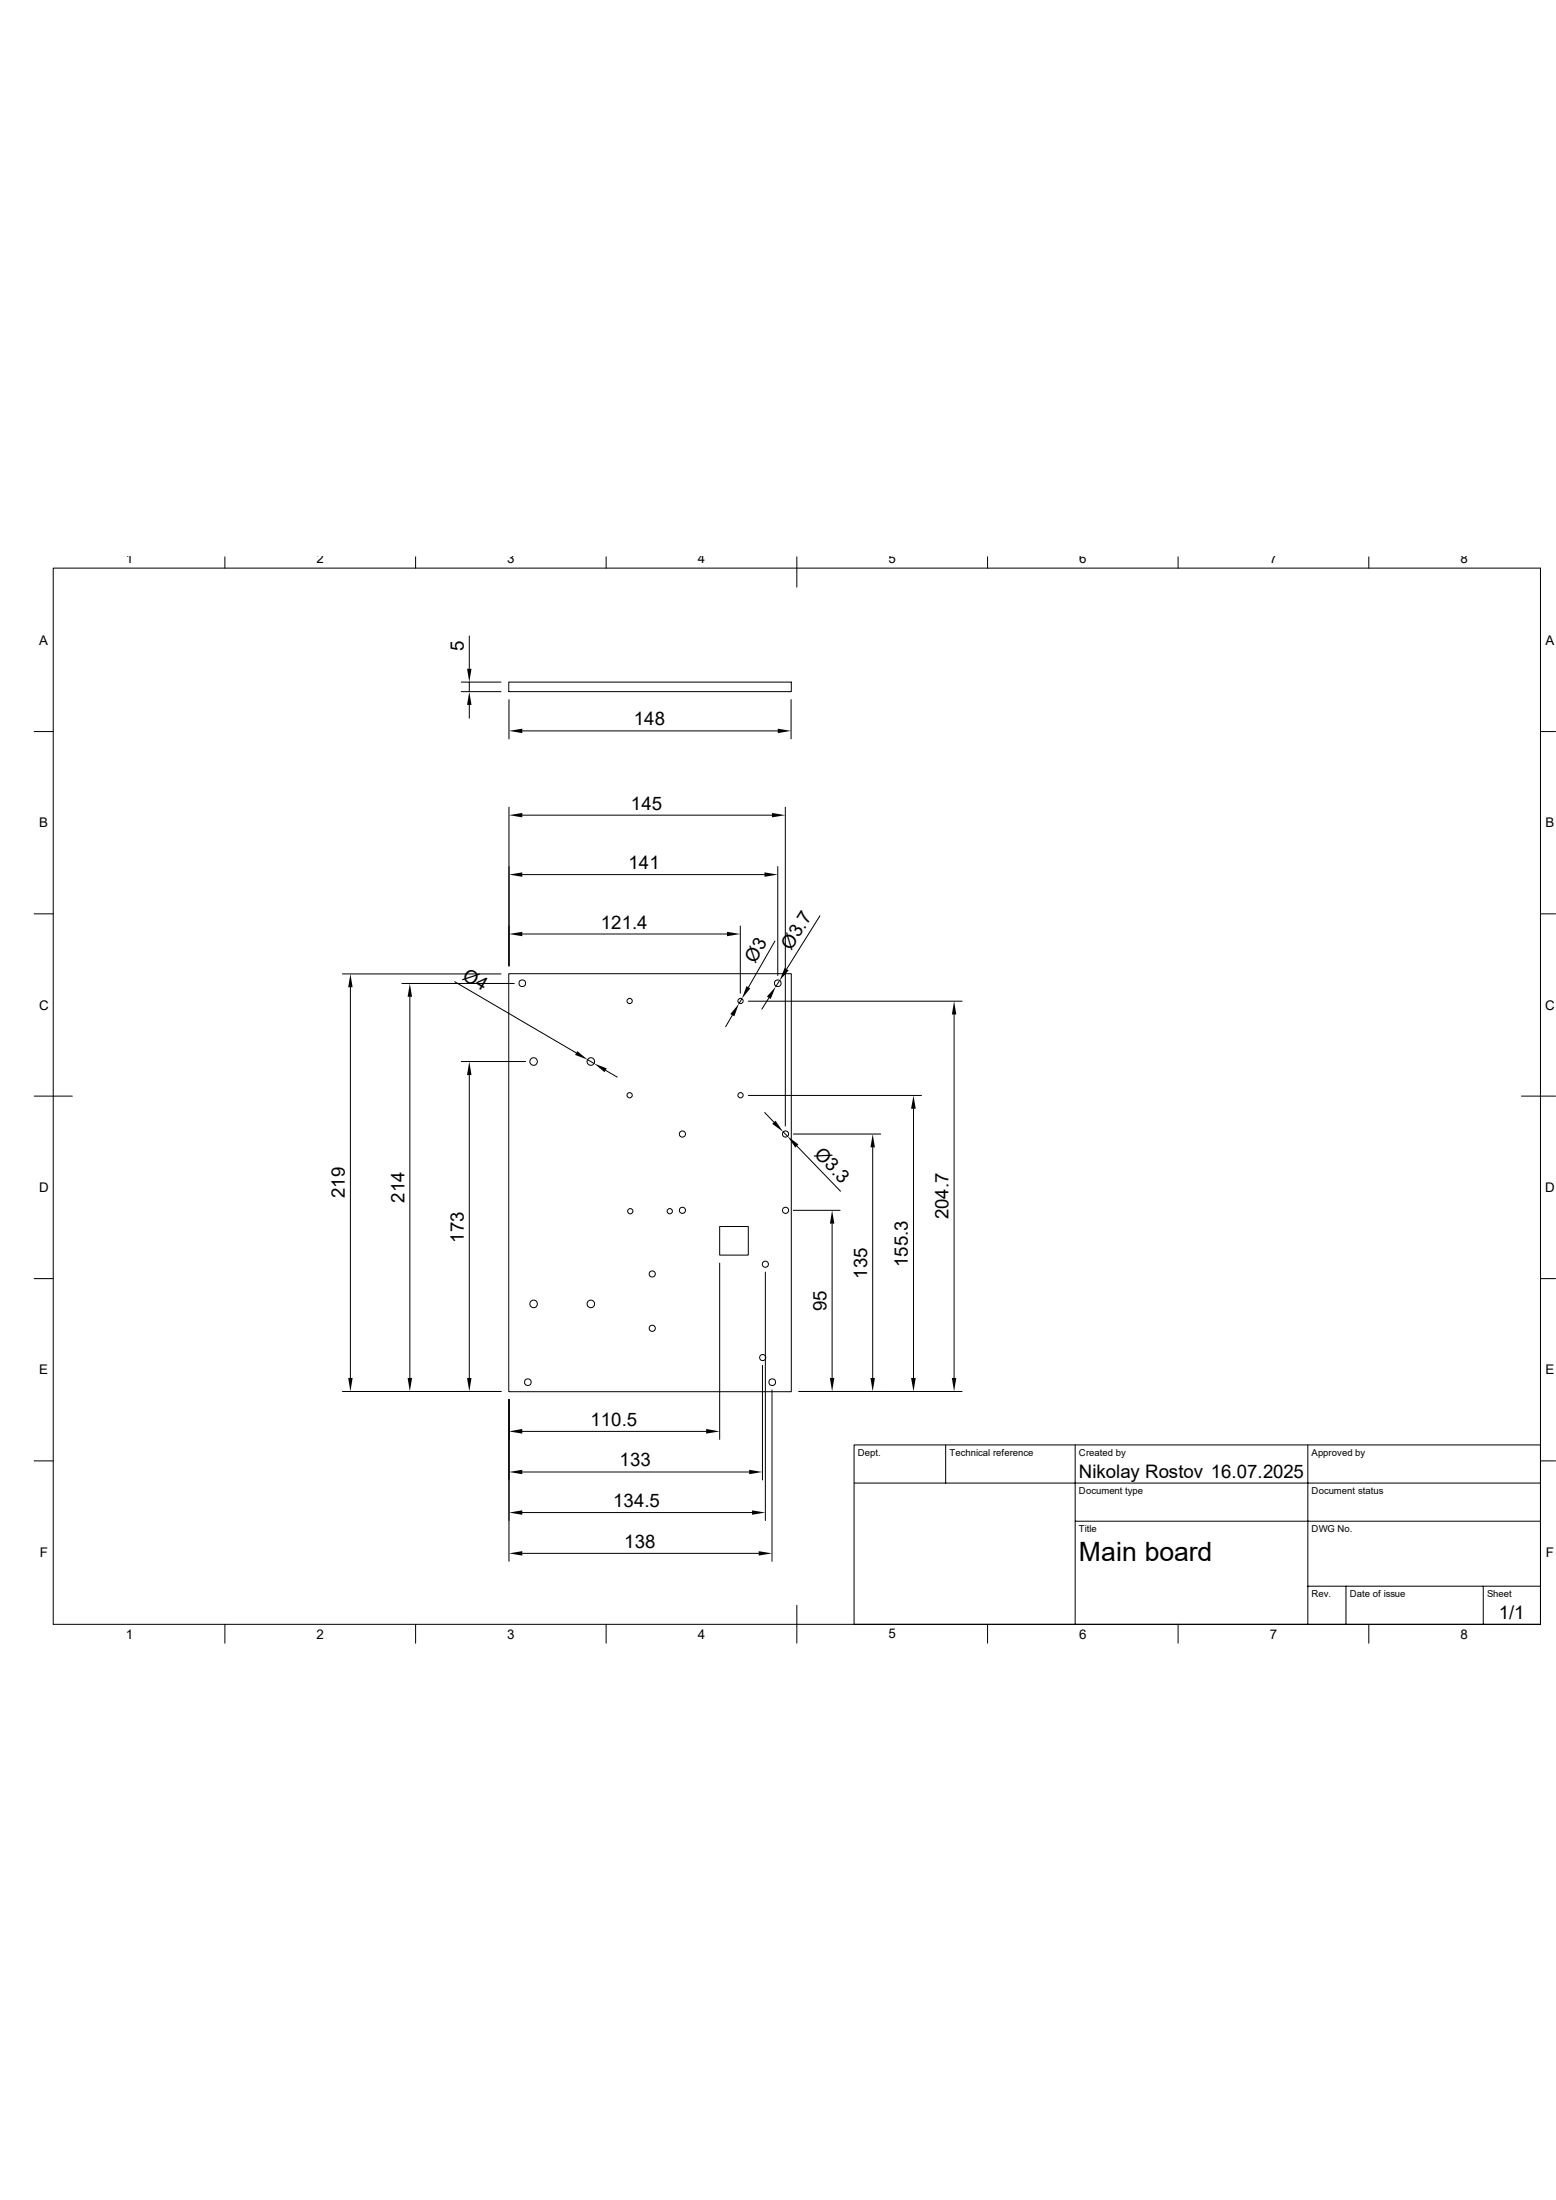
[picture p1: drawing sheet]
<svg xmlns="http://www.w3.org/2000/svg" width="297mm" height="420mm" viewBox="0 0 297 420" stroke-linecap="round" stroke-linejoin="round" font-family="sans-serif">
<g fill="none" stroke="#000" stroke-width=".19">
<path d="M10.2 108.5h283.8v201.6h-283.8zM42.9 106.3v2.2M79.3 106.3v2.2M115.7 106.3v2.2M152.1 106.3v5.8M188.5 106.3v2.2M224.9 106.3v2.2M261.3 106.3v2.2M6.5 139.7h3.7M88.1 132h7.5M88.1 130.2h7.5M89.6 121.4v6.3"/>
<path d="M89.6 130.2v1.8M89.6 134.6v2.5M97.1 130.2h53.9v1.8h-53.9zM97.2 133.6v7.5M99.7 139.5h48.8M151 133.6v7.5M294 139.7h2.9M97.2 154.1v30.3M99.7 155.6h47.7M149.9 154.1v60.9M6.5 174.5h3.7M99.7 167h46.2"/>
<path d="M99.7 178.3h39.1M141.3 176.8v12.8M147.9 179.7l-5 8.8M148.5 165.4v20.8M156.5 174.8l-6.3 10.2M294 174.5h2.9M65.4 185.9h30.2M66.9 188.5v74.6M76.7 187.7h21.5M78.2 190.3v72.8M86.8 187.4l23.2 13.6M97.1 185.9h53.9v79.8h-53.9z"/>
<path d="M139.8 193.8l-1.3 2.2M141.6 190.7l-.5 .9M142.8 191.1h40.8M146.8 190.5l-1.4 2.2M148.8 187.2l-.7 1.1M182.1 193.7v69.4M6.5 209.3h7.3M88.1 202.6h12.2M89.6 205.2v57.9M112.2 202.3l1.2 .7M115.6 204.3l2.2 1.3M142.8 209.1h33.1"/>
<path d="M146 212.4l1.7 1.8M149.5 216.1l.8 .8M151.4 216.5h16.7M152.1 218.8l8.3 8.6M166.6 219v44.1M174.4 211.7v51.4M290.4 209.3h6.5M137.4 234.1h5.4v5.5h-5.4zM151.4 231.1h9M158.8 233.6v29.5M6.5 244.1h3.7M137.4 241.1v33.7"/>
<path d="M146.1 242.9v47.4M294 244.1h2.9M6.5 278.9h3.7M65.4 265.6h30.2M97.2 267.2v30.9M99.7 273.3h35.1M145.5 260.6v21.9M147.4 265.3v32.8M152.5 265.6h31.1M180.5 275.8v7.3M205.2 275.8v34.3M249.6 275.8v34.3"/>
<path d="M294 275.8h-131v34.3M294 278.9h2.9M99.7 296.5h45.1M99.7 288.8h43.9M99.7 281h43.3M163 283.1h131M205.2 290.4h88.8M42.9 310.1v3.6M79.3 310.1v3.6M115.7 310.1v3.6M152.1 306.5v7.2M188.5 310.1v3.6"/>
<path d="M224.9 310.1v3.6M249.6 302.8h44.4M256.9 302.8v7.3M261.3 310.1v3.6M283.1 302.8v7.3"/>
<circle cx="99.7" cy="187.7" r=".65"/>
<circle cx="120.2" cy="191.1" r=".5"/>
<circle cx="141.4" cy="191.1" r=".5"/>
<circle cx="148.5" cy="187.7" r=".65"/>
<circle cx="101.9" cy="202.6" r=".72"/>
<circle cx="112.8" cy="202.6" r=".72"/>
<circle cx="120.2" cy="209.1" r=".5"/>
<circle cx="130.3" cy="216.5" r=".59"/>
<circle cx="141.4" cy="209.1" r=".5"/>
<circle cx="149.9" cy="216.5" r=".59"/>
<circle cx="120.3" cy="231.2" r=".5"/>
<circle cx="127.9" cy="231.2" r=".5"/>
<circle cx="130.3" cy="231.1" r=".59"/>
<circle cx="149.9" cy="231.1" r=".59"/>
<circle cx="101.9" cy="248.9" r=".72"/>
<circle cx="112.8" cy="248.9" r=".72"/>
<circle cx="124.5" cy="253.6" r=".59"/>
<circle cx="124.5" cy="243.2" r=".59"/>
<circle cx="145.6" cy="259.2" r=".59"/>
<circle cx="146.1" cy="241.3" r=".59"/>
<circle cx="100.7" cy="263.9" r=".65"/>
<circle cx="147.4" cy="263.9" r=".65"/>
</g>
<g fill="#000">
<path d="M89.6 132l.4 2.6h-.8zM89.2 127.7h.8l-.4 2.5zM97.2 139.5l2.5-.4v.9zM148.5 139.1l2.5 .4-2.5 .5zM97.2 155.6l2.5-.4v.8zM147.4 155.2l2.5 .4-2.5 .4zM97.2 167l2.5-.5v.9zM97.2 178.3l2.5-.4v.8zM138.8 177.9l2.5 .4-2.5 .4zM145.9 166.5l2.6 .5-2.6 .4zM66.9 185.9l.4 2.6h-.8zM78.2 187.7l.5 2.6h-.9z"/>
<path d="M141.1 191.6l-.9 2.4-.8-.4zM142.5 188.3l.7 .4-1.6 2zM148.1 188.3l-1 2.4-.7-.5zM149.8 184.8l.7 .5-1.7 1.9zM182.1 191.1l.4 2.6h-.8zM89.6 202.6l.4 2.6h-.8zM110.2 200.7l2 1.6-2.4-.9zM113.4 203l2.4 1-.4 .7zM147.4 214.5l.6-.5 1.5 2.1zM150.3 216.9l2.1 1.6-.6 .6zM166.6 216.5l.4 2.5h-.8zM174.4 209.1l.4 2.6h-.9z"/>
<path d="M158.8 231.1l.5 2.5h-.9zM66.5 263.1h.8l-.4 2.5zM77.8 263.1h.9l-.5 2.5zM89.2 263.1h.8l-.4 2.5zM97.2 273.3l2.5-.5v.9zM134.8 272.8l2.6 .5-2.6 .4zM158.4 263.1h.9l-.5 2.5zM166.2 263.1h.8l-.4 2.5zM173.9 263.1h.9l-.4 2.5zM181.7 263.1h.8l-.4 2.5zM97.2 296.5l2.5-.4v.9zM97.2 288.8l2.5-.5v.9z"/>
<path d="M97.2 281l2.5-.4v.8zM143 280.6l2.5 .4-2.5 .4zM143.6 288.3l2.5 .5-2.5 .4zM144.8 296.1l2.6 .4-2.6 .5z"/>
</g>
<text font-size="5.1" x="206" y="298.1">Main board</text>
<g font-size="3.6">
<text x="88.5" y="124.2" transform="rotate(-90 88.5 124.2)">5</text>
<text x="121" y="138.5">148</text>
<text x="120.4" y="154.6">145</text>
<text x="120" y="165.9">141</text>
<text x="114.7" y="177.3">121.4</text>
<text x="144.1" y="184" transform="rotate(-60 144.1 184)">Ø3</text>
<text x="151" y="181.5" transform="rotate(-58 151 181.5)">Ø3.7</text>
<text x="88.1" y="186.9" transform="rotate(30 88.1 186.9)">Ø4</text>
<text x="155.3" y="220.4" transform="rotate(46 155.3 220.4)">Ø3.3</text>
<text x="65.8" y="228.7" transform="rotate(-90 65.8 228.7)">219</text>
<text x="77.2" y="229.6" transform="rotate(-90 77.2 229.6)">214</text>
<text x="181.1" y="232.8" transform="rotate(-90 181.1 232.8)">204.7</text>
<text x="88.5" y="237.2" transform="rotate(-90 88.5 237.2)">173</text>
<text x="165.5" y="244.1" transform="rotate(-90 165.5 244.1)">135</text>
<text x="173.3" y="241.9" transform="rotate(-90 173.3 241.9)">155.3</text>
<text x="157.8" y="250.3" transform="rotate(-90 157.8 250.3)">95</text>
<text x="112.7" y="272.2">110.5</text>
<text x="118.3" y="280">133</text>
<text x="117.1" y="287.7">134.5</text>
<text x="206" y="282.1">Nikolay Rostov 16.07.2025</text>
<text x="119.2" y="295.4">138</text>
<text x="286.1" y="309.1">1/1</text>
</g>
<g font-size="2.5">
<text x="24" y="107.6">1</text>
<text x="60.4" y="107.6">2</text>
<text x="96.8" y="107.5">3</text>
<text x="133.2" y="107.6">4</text>
<text x="169.6" y="107.5">5</text>
<text x="206" y="107.5">6</text>
<text x="242.4" y="107.5">7</text>
<text x="278.8" y="107.5">8</text>
<text x="7.5" y="123.1">A</text>
<text x="295" y="123.1">A</text>
<text x="7.5" y="157.9">B</text>
<text x="295" y="157.9">B</text>
<text x="7.5" y="192.8">C</text>
<text x="294.9" y="192.8">C</text>
<text x="7.5" y="227.6">D</text>
<text x="294.9" y="227.6">D</text>
<text x="7.5" y="262.4">E</text>
<text x="295" y="262.4">E</text>
<text x="7.6" y="297.2">F</text>
<text x="295.1" y="297.2">F</text>
<text x="24" y="312.8">1</text>
<text x="60.4" y="312.8">2</text>
<text x="96.8" y="312.8">3</text>
<text x="133.2" y="312.8">4</text>
<text x="169.6" y="312.8">5</text>
<text x="206" y="312.8">6</text>
<text x="242.4" y="312.8">7</text>
<text x="278.8" y="312.8">8</text>
</g>
<g font-size="1.8">
<text x="163.7" y="277.9">Dept.</text>
<text x="181.2" y="277.9">Technical reference</text>
<text x="206" y="277.9">Created by</text>
<text x="250.4" y="277.9">Approved by</text>
<text x="206" y="285.2">Document type</text>
<text x="250.4" y="285.2">Document status</text>
<text x="206" y="292.4">Title</text>
<text x="250.4" y="292.4">DWG No.</text>
<text x="250.4" y="304.8">Rev.</text>
<text x="257.6" y="304.8">Date of issue</text>
<text x="283.9" y="304.8">Sheet</text>
</g>
</svg>
